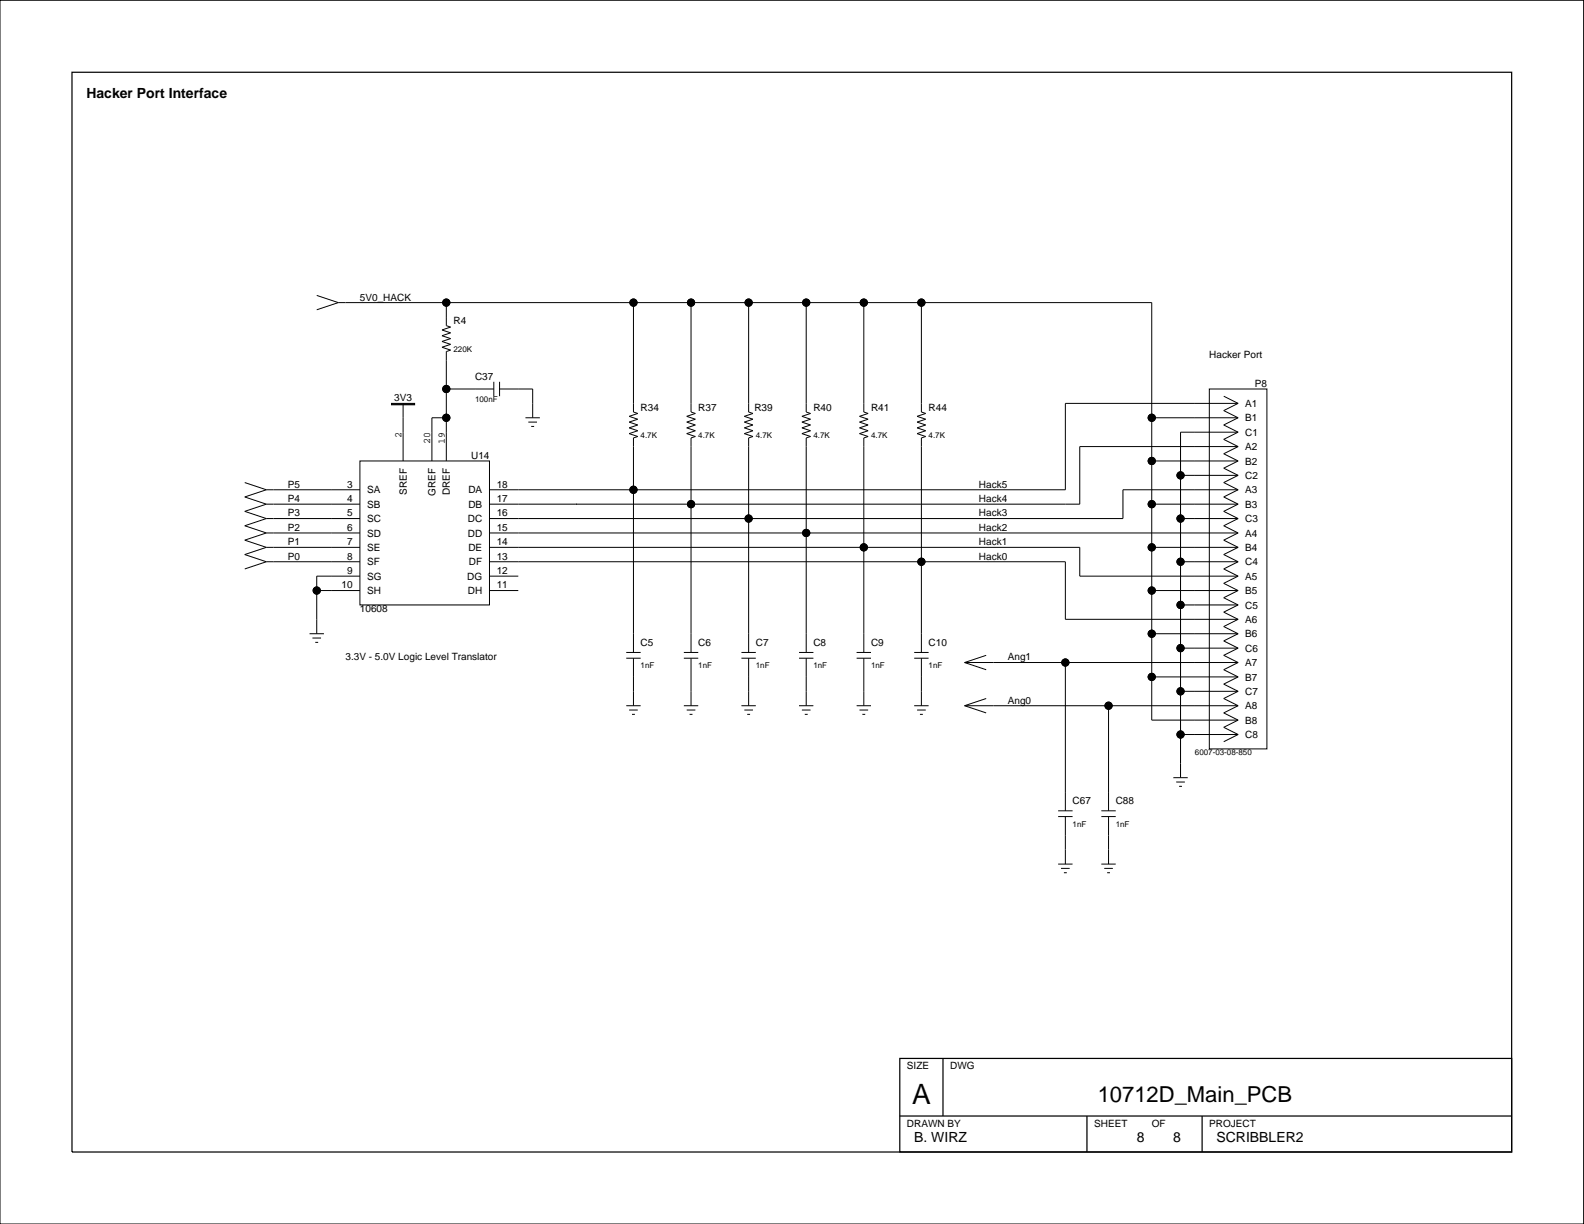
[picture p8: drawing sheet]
<svg xmlns="http://www.w3.org/2000/svg" width="279mm" height="216mm" viewBox="0 0 279 216" stroke-linecap="round" stroke-linejoin="round" font-family="sans-serif">
<g fill="none" stroke="#000" stroke-width=".18">
<path d="M0 0h279.3v215.9h-279.3zM55.9 52.1l3.8 1.3M59.7 53.4h143.5v73.6h15.2M59.7 53.4l-3.8 1.2M78.7 53.4v4l.8 .3-1.5 .5 1.5 .5-1.5 .5 1.5 .5-1.5 .5 1.5 .5-1.5 .5 1.5 .6-.8 .2v19.3M111.7 53.4v19.3l.8 .2-1.5 .5 1.5 .5-1.5 .6 1.5 .5-1.5 .5 1.5 .5-1.5 .5 1.5 .5-.8 .2v37.9M121.9 53.4v19.3l.8 .2-1.6 .5 1.6 .5-1.6 .6 1.6 .5-1.6 .5 1.6 .5-1.6 .5 1.6 .5-.8 .2v37.9M132.1 53.4v19.3l.7 .2-1.5 .5 1.5 .5-1.5 .6 1.5 .5-1.5 .5 1.5 .5-1.5 .5 1.5 .5-.7 .2v37.9M142.2 53.4v19.3l.8 .2-1.6 .5 1.6 .5-1.6 .6 1.6 .5-1.6 .5 1.6 .5-1.6 .5 1.6 .5-.8 .2v37.9M152.4 53.4v19.3l.7 .2-1.5 .5 1.5 .5-1.5 .6 1.5 .5-1.5 .5 1.5 .5-1.5 .5 1.5 .5-.7 .2v37.9M162.5 53.4v19.3l.8 .2-1.5 .5 1.5 .5-1.5 .6 1.5 .5-1.5 .5 1.5 .5-1.5 .5 1.5 .5-.8 .2v37.9M71.1 71.2v10.1"/>
<path d="M78.7 73.7h-2.5v7.6M78.7 68.6h8.4M87.1 67.3v2.6M88.1 68.6h5.9v5.1M88.1 67.3v2.6M92.7 73.7h2.5M93.2 74.5h1.5M93.7 75.2h.5M203.2 73.7h15.2M213.3 68.6h10.2v63.5h-10.2zM215.9 69.9l2.5 1.3M218.4 76.2h-10.2v61"/>
<path d="M218.4 71.2h-30.5v15.2h-101.6M218.4 78.8h-27.9v10.1h-104.2M218.4 78.8l-2.5 1.2 2.5 1.3M218.4 76.2l-2.5 1.3 2.5 1.3M218.4 73.7l-2.5 1.3 2.5 1.2M218.4 71.2l-2.5 1.2 2.5 1.3M43.2 85.1l3.8 1.3M47 86.4h16.5M47 88.9h16.5M47 91.5h16.5M47 94h16.5M47 96.5h16.5"/>
<path d="M47 99.1h16.5M47 96.5l-3.8 1.3 3.8 1.3M47 99.1l-3.8 1.3M47 94l-3.8 1.3 3.8 1.2M47 91.5l-3.8 1.2 3.8 1.3M47 88.9l-3.8 1.3 3.8 1.3M47 86.4l-3.8 1.3 3.8 1.2M63.5 81.3h22.8v25.4h-22.8zM86.3 94h132.1M86.3 96.5h104.2v5.1h27.9M86.3 99.1h101.6v10.1h30.5M101.6 88.9h.1"/>
<path d="M203.2 88.9h15.2M203.2 96.5h15.2M203.2 81.3h15.2M208.2 91.5h10.2M208.2 99.1h10.2M208.2 83.8h10.2M218.4 86.4h-20.3v5.1h-111.8M218.4 99.1l-2.5 1.3 2.5 1.2M218.4 96.5l-2.5 1.3 2.5 1.3M218.4 94l-2.5 1.3 2.5 1.2M218.4 91.5l-2.5 1.2 2.5 1.3M218.4 88.9l-2.5 1.3 2.5 1.3"/>
<path d="M218.4 86.4l-2.5 1.3 2.5 1.2M218.4 83.8l-2.5 1.3 2.5 1.3M218.4 81.3l-2.5 1.3 2.5 1.2M54.6 111.8h2.5M55.1 112.5h1.5M55.6 113.3h.5M55.9 104.2h7.6M63.5 101.6h-7.6v10.2M86.3 101.6h5.1M86.3 104.2h5.1M110.5 116.1h2.5M110.5 115.1h2.5"/>
<path d="M111.7 116.1v8.4M120.6 116.1h2.6M120.6 115.1h2.6M121.9 116.1v8.4M130.8 116.1h2.5M130.8 115.1h2.5M132.1 116.1v8.4M140.9 116.1h2.6M140.9 115.1h2.6M142.2 116.1v8.4M151.1 116.1h2.5M151.1 115.1h2.5"/>
<path d="M152.4 116.1v8.4M161.3 116.1h2.5M161.3 115.1h2.5M162.5 116.1v8.4M170.1 116.9h48.3M170.1 116.9l3.9 1.2M174 115.6l-3.9 1.3M187.9 116.9v26.1M203.2 104.2h15.2M203.2 111.8h15.2M203.2 119.4h15.2M208.2 106.7h10.2"/>
<path d="M208.2 114.3h10.2M218.4 119.4l-2.5 1.3 2.5 1.2M218.4 116.9l-2.5 1.2 2.5 1.3M218.4 114.3l-2.5 1.3 2.5 1.3M218.4 111.8l-2.5 1.3 2.5 1.2M218.4 109.2l-2.5 1.3 2.5 1.3M218.4 106.7l-2.5 1.3 2.5 1.2M218.4 104.2l-2.5 1.2 2.5 1.3M218.4 101.6l-2.5 1.3 2.5 1.3M110.5 124.5h2.5M111 125.2h1.5M111.5 126h.5"/>
<path d="M120.6 124.5h2.6M121.1 125.2h1.6M121.6 126h.5M130.8 124.5h2.5M131.3 125.2h1.5M131.8 126h.5M140.9 124.5h2.6M141.4 125.2h1.6M142 126h.5M151.1 124.5h2.5M151.6 125.2h1.5M152.1 126h.5"/>
<path d="M161.3 124.5h2.5M161.8 125.2h1.5M162.3 126h.5M170.1 124.5h48.3M170.1 124.5l3.9 1.3M174 123.2l-3.9 1.3M195.5 124.5v18.5M207 137.2h2.5M207.5 137.9h1.5M208 138.7h.5M208.2 121.9h10.2M208.2 129.6h10.2"/>
<path d="M218.4 127l-2.5 1.3 2.5 1.3M218.4 129.6l-2.5 1.2M218.4 124.5l-2.5 1.3 2.5 1.2M218.4 121.9l-2.5 1.3 2.5 1.3M186.6 144h2.6M186.6 143h2.6M186.6 152.4h2.6M187.2 153.2h1.5M187.7 153.9h.5M187.9 144v8.4M194.3 144h2.5M194.3 143h2.5"/>
<path d="M194.3 152.4h2.5M194.8 153.2h1.5M195.3 153.9h.5M195.5 144v8.4"/>
<circle cx="78.7" cy="53.4" r=".63"/>
<circle cx="111.7" cy="53.4" r=".63"/>
<circle cx="121.9" cy="53.4" r=".63"/>
<circle cx="132" cy="53.4" r=".63"/>
<circle cx="142.2" cy="53.4" r=".63"/>
<circle cx="152.4" cy="53.4" r=".63"/>
<circle cx="162.5" cy="53.4" r=".63"/>
<circle cx="78.7" cy="73.7" r=".63"/>
<circle cx="78.7" cy="68.6" r=".63"/>
<circle cx="203.2" cy="73.7" r=".63"/>
<circle cx="111.7" cy="86.4" r=".63"/>
<circle cx="121.9" cy="88.9" r=".63"/>
<circle cx="132" cy="91.5" r=".63"/>
<circle cx="142.2" cy="94" r=".63"/>
<circle cx="152.4" cy="96.5" r=".63"/>
<circle cx="162.5" cy="99.1" r=".63"/>
<circle cx="203.2" cy="88.9" r=".63"/>
<circle cx="203.2" cy="81.3" r=".63"/>
<circle cx="203.2" cy="96.5" r=".63"/>
<circle cx="208.2" cy="91.5" r=".63"/>
<circle cx="208.2" cy="83.9" r=".63"/>
<circle cx="208.2" cy="99.1" r=".63"/>
<circle cx="55.9" cy="104.2" r=".63"/>
<circle cx="187.9" cy="116.9" r=".63"/>
<circle cx="203.2" cy="119.4" r=".63"/>
<circle cx="203.2" cy="111.8" r=".63"/>
<circle cx="203.2" cy="104.2" r=".63"/>
<circle cx="208.2" cy="114.3" r=".63"/>
<circle cx="208.2" cy="106.7" r=".63"/>
<circle cx="195.5" cy="124.5" r=".63"/>
<circle cx="208.2" cy="121.9" r=".63"/>
<circle cx="208.2" cy="129.6" r=".63"/>
</g>
<g fill="#000" stroke="#000" stroke-width=".18">
<path d="M69.1 71.2h4v.2h-4z" fill-rule="evenodd"/>
<circle cx="78.7" cy="53.4" r=".63"/>
<circle cx="111.7" cy="53.4" r=".63"/>
<circle cx="121.9" cy="53.4" r=".63"/>
<circle cx="132" cy="53.4" r=".63"/>
<circle cx="142.2" cy="53.4" r=".63"/>
<circle cx="152.4" cy="53.4" r=".63"/>
<circle cx="162.5" cy="53.4" r=".63"/>
<circle cx="78.7" cy="73.7" r=".63"/>
<circle cx="78.7" cy="68.6" r=".63"/>
<circle cx="203.2" cy="73.7" r=".63"/>
<circle cx="111.7" cy="86.4" r=".63"/>
<circle cx="121.9" cy="88.9" r=".63"/>
<circle cx="132" cy="91.5" r=".63"/>
<circle cx="142.2" cy="94" r=".63"/>
<circle cx="152.4" cy="96.5" r=".63"/>
<circle cx="162.5" cy="99.1" r=".63"/>
<circle cx="203.2" cy="88.9" r=".63"/>
<circle cx="203.2" cy="81.3" r=".63"/>
<circle cx="203.2" cy="96.5" r=".63"/>
<circle cx="208.2" cy="91.5" r=".63"/>
<circle cx="208.2" cy="83.9" r=".63"/>
<circle cx="208.2" cy="99.1" r=".63"/>
<circle cx="55.9" cy="104.2" r=".63"/>
<circle cx="187.9" cy="116.9" r=".63"/>
<circle cx="203.2" cy="119.4" r=".63"/>
<circle cx="203.2" cy="111.8" r=".63"/>
<circle cx="203.2" cy="104.2" r=".63"/>
<circle cx="208.2" cy="114.3" r=".63"/>
<circle cx="208.2" cy="106.7" r=".63"/>
<circle cx="195.5" cy="124.5" r=".63"/>
<circle cx="208.2" cy="121.9" r=".63"/>
<circle cx="208.2" cy="129.6" r=".63"/>
</g>
<path d="M12.7 12.7h253.9v190.5h-253.9zM158.7 186.7h107.9v16.5h-107.9zM158.7 196.9h107.9M166.3 186.7v10.2M191.7 196.9v6.3M212 196.9v6.3" fill="none" stroke="#000" stroke-width=".22"/>
<text font-size="4.9" x="160.9" y="194.8">A</text>
<text font-size="3.9" x="193.6" y="194.4">10712D_Main_PCB</text>
<g font-size="2.5">
<text x="15.2" y="17.3">Hacker Port Interface</text>
<text x="161.3" y="201.4">B. WIRZ</text>
<text x="200.5" y="201.4">8</text>
<text x="207" y="201.4">8</text>
<text x="214.6" y="201.4">SCRIBBLER2</text>
</g>
<g font-size="1.8">
<text x="63.5" y="53">5V0_HACK</text>
<text x="80" y="57.2">R4</text>
<text x="213.3" y="63.2">Hacker Port</text>
<text x="69.5" y="70.8">3V3</text>
<text x="83.8" y="67">C37</text>
<text x="219.7" y="71.8">A1</text>
<text x="221.3" y="68.2">P8</text>
<text x="70.8" y="77.3" transform="rotate(-90 70.8 77.3)">2</text>
<text x="113" y="72.4">R34</text>
<text x="123.2" y="72.4">R37</text>
<text x="133.1" y="72.4">R39</text>
<text x="143.5" y="72.4">R40</text>
<text x="153.6" y="72.4">R41</text>
<text x="163.8" y="72.4">R44</text>
<text x="219.7" y="76.9">C1</text>
<text x="219.7" y="74.3">B1</text>
<text x="75.9" y="78.3" transform="rotate(-90 75.9 78.3)">20</text>
<text x="78.4" y="78.3" transform="rotate(-90 78.4 78.3)">19</text>
<text x="83.1" y="80.9">U14</text>
<text x="219.7" y="79.4">A2</text>
<text x="219.7" y="81.9">B2</text>
<text x="50.8" y="86">P5</text>
<text x="50.8" y="88.6">P4</text>
<text x="61.2" y="88.6">4</text>
<text x="61.2" y="86">3</text>
<text x="64.8" y="87">SA</text>
<text x="64.8" y="89.6">SB</text>
<text x="71.7" y="87.3" transform="rotate(-90 71.7 87.3)">SREF</text>
<text x="76.8" y="87.5" transform="rotate(-90 76.8 87.5)">GREF</text>
<text x="79.4" y="87.4" transform="rotate(-90 79.4 87.4)">DREF</text>
<text x="82.6" y="87">DA</text>
<text x="82.6" y="89.6">DB</text>
<text x="87.6" y="88.6">17</text>
<text x="87.6" y="86">18</text>
<text x="172.7" y="86">Hack5</text>
<text x="172.7" y="88.6">Hack4</text>
<text x="219.7" y="84.5">C2</text>
<text x="219.7" y="87">A3</text>
<text x="219.7" y="89.6">B3</text>
<text x="50.8" y="91.1">P3</text>
<text x="50.8" y="93.6">P2</text>
<text x="61.2" y="93.6">6</text>
<text x="61.2" y="91.1">5</text>
<text x="64.8" y="92.1">SC</text>
<text x="64.8" y="94.6">SD</text>
<text x="82.5" y="92.1">DC</text>
<text x="82.5" y="94.6">DD</text>
<text x="87.6" y="93.6">15</text>
<text x="87.6" y="91.1">16</text>
<text x="172.7" y="91.1">Hack3</text>
<text x="172.7" y="93.6">Hack2</text>
<text x="219.7" y="92.1">C3</text>
<text x="219.7" y="94.6">A4</text>
<text x="50.8" y="96.2">P1</text>
<text x="50.8" y="98.7">P0</text>
<text x="61.2" y="101.3">9</text>
<text x="61.2" y="98.7">8</text>
<text x="61.2" y="96.2">7</text>
<text x="64.8" y="97.2">SE</text>
<text x="64.8" y="99.7">SF</text>
<text x="82.6" y="97.2">DE</text>
<text x="82.7" y="99.7">DF</text>
<text x="87.6" y="101.3">12</text>
<text x="87.6" y="98.7">13</text>
<text x="87.6" y="96.2">14</text>
<text x="172.7" y="96.2">Hack1</text>
<text x="172.7" y="98.7">Hack0</text>
<text x="219.7" y="99.7">C4</text>
<text x="219.7" y="97.2">B4</text>
<text x="60.3" y="103.8">10</text>
<text x="63.5" y="108">10608</text>
<text x="64.8" y="102.3">SG</text>
<text x="64.8" y="104.8">SH</text>
<text x="82.4" y="102.3">DG</text>
<text x="82.5" y="104.8">DH</text>
<text x="87.6" y="103.8">11</text>
<text x="219.7" y="107.3">C5</text>
<text x="219.7" y="102.3">A5</text>
<text x="219.7" y="104.8">B5</text>
<text x="113" y="114">C5</text>
<text x="123.2" y="114">C6</text>
<text x="133.3" y="114">C7</text>
<text x="143.5" y="114">C8</text>
<text x="153.6" y="114">C9</text>
<text x="163.8" y="114">C10</text>
<text x="219.7" y="109.9">A6</text>
<text x="219.7" y="112.4">B6</text>
<text x="60.9" y="116.5">3.3V - 5.0V Logic Level Translator</text>
<text x="177.8" y="116.5">Ang1</text>
<text x="219.7" y="115">C6</text>
<text x="219.7" y="117.5">A7</text>
<text x="177.8" y="124.1">Ang0</text>
<text x="219.7" y="122.6">C7</text>
<text x="219.7" y="120">B7</text>
<text x="219.7" y="125.1">A8</text>
<text x="219.7" y="130.2">C8</text>
<text x="219.7" y="127.7">B8</text>
<text x="189.2" y="141.9">C67</text>
<text x="196.8" y="141.9">C88</text>
<text x="160" y="188.6">SIZE</text>
<text x="167.6" y="188.6">DWG</text>
<text x="160" y="198.8">DRAWN BY</text>
<text x="193" y="198.8">SHEET</text>
<text x="203.2" y="198.8">OF</text>
<text x="213.3" y="198.8">PROJECT</text>
</g>
<g font-size="1.4">
<text x="80" y="62">220K</text>
<text x="83.8" y="70.9">100nF</text>
<text x="113" y="77.2">4.7K</text>
<text x="123.2" y="77.2">4.7K</text>
<text x="133.3" y="77.2">4.7K</text>
<text x="143.5" y="77.2">4.7K</text>
<text x="153.6" y="77.2">4.7K</text>
<text x="163.8" y="77.2">4.7K</text>
<text x="113" y="117.9">1nF</text>
<text x="123.2" y="117.9">1nF</text>
<text x="133.3" y="117.9">1nF</text>
<text x="143.5" y="117.9">1nF</text>
<text x="153.6" y="117.9">1nF</text>
<text x="163.8" y="117.9">1nF</text>
<text x="210.8" y="133.1">6007-03-08-850</text>
<text x="189.2" y="145.8">1nF</text>
<text x="196.8" y="145.8">1nF</text>
</g>
</svg>
